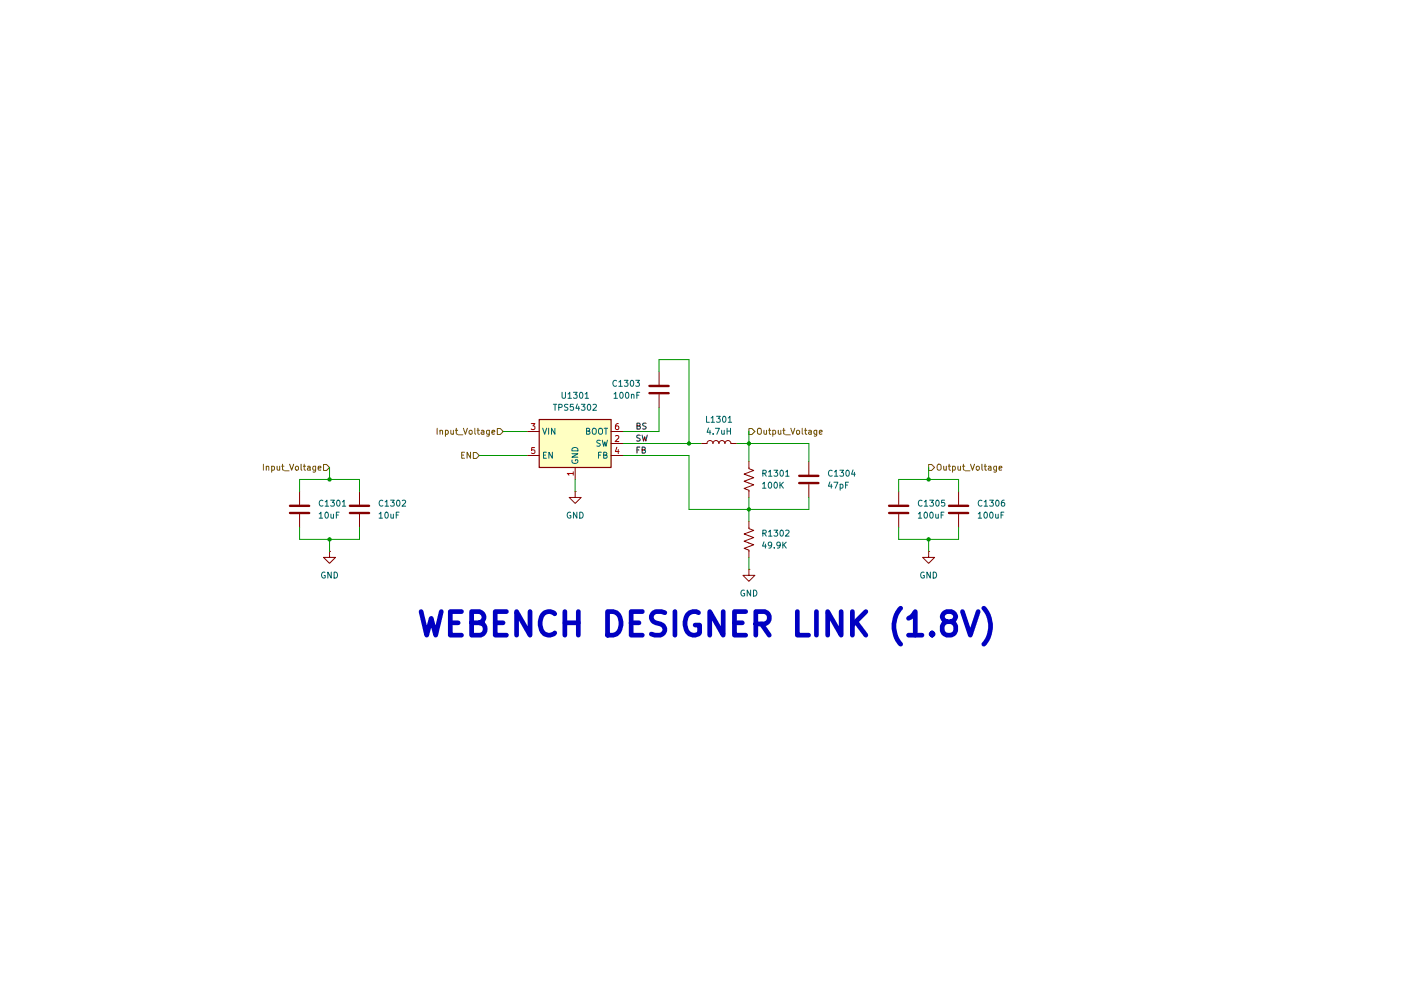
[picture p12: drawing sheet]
(kicad_sch
 (version 20260306)
 (generator "eeschema")
 (generator_version "10.0")
 (paper "A4")
 (lib_symbols
  (symbol "Device:C"
   (pin_numbers (hide yes))
   (pin_names
    (offset 0.254)) (exclude_from_sim no) (in_bom yes) (on_board yes)
   (in_pos_files yes)
   (duplicate_pin_numbers_are_jumpers no)
   (property "Reference" "C" (at 0.635 2.54 0) (show_name no) (do_not_autoplace no) (effects (font (size 1.27 1.27)) (justify left)))
   (property "Value" "C" (at 0.635 -2.54 0) (show_name no) (do_not_autoplace no) (effects (font (size 1.27 1.27)) (justify left)))
   (property "Footprint" "" (at 0.9652 -3.81 0) (show_name no) (do_not_autoplace no) (hide yes) (effects (font (size 1.27 1.27))))
   (property "Datasheet" "" (at 0 0 0) (show_name no) (do_not_autoplace no) (hide yes) (effects (font (size 1.27 1.27))))
   (property "Description" "Unpolarized capacitor" (at 0 0 0) (show_name no) (do_not_autoplace no) (hide yes) (effects (font (size 1.27 1.27))))
   (symbol "C_0_1"
    (polyline (pts (xy -2.032 0.762) (xy 2.032 0.762)) (stroke (width 0.508) (type default)) (fill (type none)))
    (polyline (pts (xy -2.032 -0.762) (xy 2.032 -0.762)) (stroke (width 0.508) (type default)) (fill (type none))))
   (symbol "C_1_1"
    (pin passive line (at 0 3.81 270) (length 2.794) (name "" (effects (font (size 1.27 1.27)))) (number "1" (effects (font (size 1.27 1.27)))))
    (pin passive line (at 0 -3.81 90) (length 2.794) (name "" (effects (font (size 1.27 1.27)))) (number "2" (effects (font (size 1.27 1.27))))))
   (embedded_fonts no))
  (symbol "Device:L"
   (pin_numbers (hide yes))
   (pin_names
    (offset 1.016) (hide yes)) (exclude_from_sim no) (in_bom yes) (on_board yes)
   (in_pos_files yes)
   (duplicate_pin_numbers_are_jumpers no)
   (property "Reference" "L" (at -1.27 0 90) (show_name no) (do_not_autoplace no) (effects (font (size 1.27 1.27))))
   (property "Value" "L" (at 1.905 0 90) (show_name no) (do_not_autoplace no) (effects (font (size 1.27 1.27))))
   (property "Footprint" "" (at 0 0 0) (show_name no) (do_not_autoplace no) (hide yes) (effects (font (size 1.27 1.27))))
   (property "Datasheet" "" (at 0 0 0) (show_name no) (do_not_autoplace no) (hide yes) (effects (font (size 1.27 1.27))))
   (property "Description" "Inductor" (at 0 0 0) (show_name no) (do_not_autoplace no) (hide yes) (effects (font (size 1.27 1.27))))
   (symbol "L_0_1"
    (arc (start 0 2.54) (mid 0.6323 1.905) (end 0 1.27) (stroke (width 0) (type default)) (fill (type none)))
    (arc (start 0 1.27) (mid 0.6323 0.635) (end 0 0) (stroke (width 0) (type default)) (fill (type none)))
    (arc (start 0 0) (mid 0.6323 -0.635) (end 0 -1.27) (stroke (width 0) (type default)) (fill (type none)))
    (arc (start 0 -1.27) (mid 0.6323 -1.905) (end 0 -2.54) (stroke (width 0) (type default)) (fill (type none))))
   (symbol "L_1_1"
    (pin passive line (at 0 3.81 270) (length 1.27) (name "1" (effects (font (size 1.27 1.27)))) (number "1" (effects (font (size 1.27 1.27)))))
    (pin passive line (at 0 -3.81 90) (length 1.27) (name "2" (effects (font (size 1.27 1.27)))) (number "2" (effects (font (size 1.27 1.27))))))
   (embedded_fonts no))
  (symbol "Device:R_US"
   (pin_numbers (hide yes))
   (pin_names
    (offset 0)) (exclude_from_sim no) (in_bom yes) (on_board yes)
   (in_pos_files yes)
   (duplicate_pin_numbers_are_jumpers no)
   (property "Reference" "R" (at 2.54 0 90) (show_name no) (do_not_autoplace no) (effects (font (size 1.27 1.27))))
   (property "Value" "R_US" (at -2.54 0 90) (show_name no) (do_not_autoplace no) (effects (font (size 1.27 1.27))))
   (property "Footprint" "" (at 1.016 -0.254 90) (show_name no) (do_not_autoplace no) (hide yes) (effects (font (size 1.27 1.27))))
   (property "Datasheet" "" (at 0 0 0) (show_name no) (do_not_autoplace no) (hide yes) (effects (font (size 1.27 1.27))))
   (property "Description" "Resistor, US symbol" (at 0 0 0) (show_name no) (do_not_autoplace no) (hide yes) (effects (font (size 1.27 1.27))))
   (symbol "R_US_0_1"
    (polyline (pts (xy 0 2.286) (xy 0 2.54)) (stroke (width 0) (type default)) (fill (type none)))
    (polyline (pts (xy 0 2.286) (xy 1.016 1.905) (xy 0 1.524) (xy -1.016 1.143) (xy 0 0.762)) (stroke (width 0) (type default)) (fill (type none)))
    (polyline (pts (xy 0 0.762) (xy 1.016 0.381) (xy 0 0) (xy -1.016 -0.381) (xy 0 -0.762)) (stroke (width 0) (type default)) (fill (type none)))
    (polyline (pts (xy 0 -0.762) (xy 1.016 -1.143) (xy 0 -1.524) (xy -1.016 -1.905) (xy 0 -2.286)) (stroke (width 0) (type default)) (fill (type none)))
    (polyline (pts (xy 0 -2.286) (xy 0 -2.54)) (stroke (width 0) (type default)) (fill (type none))))
   (symbol "R_US_1_1"
    (pin passive line (at 0 3.81 270) (length 1.27) (name "" (effects (font (size 1.27 1.27)))) (number "1" (effects (font (size 1.27 1.27)))))
    (pin passive line (at 0 -3.81 90) (length 1.27) (name "" (effects (font (size 1.27 1.27)))) (number "2" (effects (font (size 1.27 1.27))))))
   (embedded_fonts no))
  (symbol "Regulator_Switching:TPS54302" (exclude_from_sim no) (in_bom yes) (on_board yes)
   (in_pos_files yes)
   (duplicate_pin_numbers_are_jumpers no)
   (property "Reference" "U" (at -7.62 6.35 0) (show_name no) (do_not_autoplace no) (effects (font (size 1.27 1.27)) (justify left)))
   (property "Value" "TPS54302" (at 0 6.35 0) (show_name no) (do_not_autoplace no) (effects (font (size 1.27 1.27)) (justify left)))
   (property "Footprint" "Package_TO_SOT_SMD:SOT-23-6" (at 1.27 -8.89 0) (show_name no) (do_not_autoplace no) (hide yes) (effects (font (size 1.27 1.27)) (justify left)))
   (property "Datasheet" "http://www.ti.com/lit/ds/symlink/tps54302.pdf" (at -7.62 8.89 0) (show_name no) (do_not_autoplace no) (hide yes) (effects (font (size 1.27 1.27))))
   (property "Description" "3A, 4.5 to 28V Input, EMI Friendly integrated switch synchronous step-down regulator, pulse-skipping, SOT-23-6" (at 0 0 0) (show_name no) (do_not_autoplace no) (hide yes) (effects (font (size 1.27 1.27))))
   (symbol "TPS54302_0_1"
    (rectangle (start -7.62 5.08) (end 7.62 -5.08) (stroke (width 0.254) (type default)) (fill (type background))))
   (symbol "TPS54302_1_1"
    (pin power_in line (at 0 -7.62 90) (length 2.54) (name "GND" (effects (font (size 1.27 1.27)))) (number "1" (effects (font (size 1.27 1.27)))))
    (pin power_out line (at 10.16 0 180) (length 2.54) (name "SW" (effects (font (size 1.27 1.27)))) (number "2" (effects (font (size 1.27 1.27)))))
    (pin power_in line (at -10.16 2.54 0) (length 2.54) (name "VIN" (effects (font (size 1.27 1.27)))) (number "3" (effects (font (size 1.27 1.27)))))
    (pin input line (at 10.16 -2.54 180) (length 2.54) (name "FB" (effects (font (size 1.27 1.27)))) (number "4" (effects (font (size 1.27 1.27)))))
    (pin input line (at -10.16 -2.54 0) (length 2.54) (name "EN" (effects (font (size 1.27 1.27)))) (number "5" (effects (font (size 1.27 1.27)))))
    (pin passive line (at 10.16 2.54 180) (length 2.54) (name "BOOT" (effects (font (size 1.27 1.27)))) (number "6" (effects (font (size 1.27 1.27))))))
   (embedded_fonts no))
  (symbol "power:GND"
   (power global)
   (pin_numbers (hide yes))
   (pin_names
    (offset 0) (hide yes)) (exclude_from_sim no) (in_bom yes) (on_board yes)
   (in_pos_files yes)
   (duplicate_pin_numbers_are_jumpers no)
   (property "Reference" "#PWR" (at 0 -6.35 0) (show_name no) (do_not_autoplace no) (hide yes) (effects (font (size 1.27 1.27))))
   (property "Value" "GND" (at 0 -3.81 0) (show_name no) (do_not_autoplace no) (effects (font (size 1.27 1.27))))
   (property "Footprint" "" (at 0 0 0) (show_name no) (do_not_autoplace no) (hide yes) (effects (font (size 1.27 1.27))))
   (property "Datasheet" "" (at 0 0 0) (show_name no) (do_not_autoplace no) (hide yes) (effects (font (size 1.27 1.27))))
   (property "Description" "Power symbol creates a global label with name \"GND\" , ground" (at 0 0 0) (show_name no) (do_not_autoplace no) (hide yes) (effects (font (size 1.27 1.27))))
   (symbol "GND_0_1"
    (polyline (pts (xy 0 0) (xy 0 -1.27) (xy 1.27 -1.27) (xy 0 -2.54) (xy -1.27 -1.27) (xy 0 -1.27)) (stroke (width 0) (type default)) (fill (type none))))
   (symbol "GND_1_1"
    (pin power_in line (at 0 0 270) (length 0) (name "" (effects (font (size 1.27 1.27)))) (number "1" (effects (font (size 1.27 1.27))))))
   (embedded_fonts no)))
 (text "WEBENCH DESIGNER LINK (1.8V)"
  (exclude_from_sim no)
  (at 87.884 132.588 0)
  (effects (font (size 5 5) (thickness 1)
    (bold yes)) (justify left)
   (href "https://webench.ti.com/appinfo/webench/scripts/SDP.cgi?ID=FF9B7B0B069DB7D6")))
 (junction
  (at 196.85 101.6)
  (diameter 0)
  (color 0 0 0 0))
 (junction
  (at 158.75 107.95)
  (diameter 0)
  (color 0 0 0 0))
 (junction
  (at 158.75 93.98)
  (diameter 0)
  (color 0 0 0 0))
 (junction
  (at 146.05 93.98)
  (diameter 0)
  (color 0 0 0 0))
 (junction
  (at 196.85 114.3)
  (diameter 0)
  (color 0 0 0 0))
 (junction
  (at 69.85 114.3)
  (diameter 0)
  (color 0 0 0 0))
 (junction
  (at 69.85 101.6)
  (diameter 0)
  (color 0 0 0 0))
 (wire
  (pts (xy 203.2 101.6) (xy 203.2 104.14))
  (stroke (width 0) (type default)))
 (wire
  (pts (xy 196.85 101.6) (xy 203.2 101.6))
  (stroke (width 0) (type default)))
 (wire
  (pts (xy 139.7 91.44) (xy 132.08 91.44))
  (stroke (width 0) (type default)))
 (wire
  (pts (xy 139.7 86.36) (xy 139.7 91.44))
  (stroke (width 0) (type default)))
 (wire
  (pts (xy 69.85 116.84) (xy 69.85 114.3))
  (stroke (width 0) (type default)))
 (wire
  (pts (xy 63.5 101.6) (xy 69.85 101.6))
  (stroke (width 0) (type default)))
 (wire
  (pts (xy 158.75 91.44) (xy 158.75 93.98))
  (stroke (width 0) (type default)))
 (wire
  (pts (xy 63.5 114.3) (xy 69.85 114.3))
  (stroke (width 0) (type default)))
 (wire
  (pts (xy 190.5 114.3) (xy 196.85 114.3))
  (stroke (width 0) (type default)))
 (wire
  (pts (xy 190.5 104.14) (xy 190.5 101.6))
  (stroke (width 0) (type default)))
 (wire
  (pts (xy 158.75 93.98) (xy 156.21 93.98))
  (stroke (width 0) (type default)))
 (wire
  (pts (xy 158.75 107.95) (xy 158.75 110.49))
  (stroke (width 0) (type default)))
 (wire
  (pts (xy 171.45 97.79) (xy 171.45 93.98))
  (stroke (width 0) (type default)))
 (wire
  (pts (xy 203.2 114.3) (xy 203.2 111.76))
  (stroke (width 0) (type default)))
 (wire
  (pts (xy 121.92 101.6) (xy 121.92 104.14))
  (stroke (width 0) (type default)))
 (wire
  (pts (xy 196.85 116.84) (xy 196.85 114.3))
  (stroke (width 0) (type default)))
 (wire
  (pts (xy 190.5 111.76) (xy 190.5 114.3))
  (stroke (width 0) (type default)))
 (wire
  (pts (xy 158.75 97.79) (xy 158.75 93.98))
  (stroke (width 0) (type default)))
 (wire
  (pts (xy 171.45 107.95) (xy 158.75 107.95))
  (stroke (width 0) (type default)))
 (wire
  (pts (xy 139.7 78.74) (xy 139.7 76.2))
  (stroke (width 0) (type default)))
 (wire
  (pts (xy 69.85 101.6) (xy 76.2 101.6))
  (stroke (width 0) (type default)))
 (wire
  (pts (xy 76.2 114.3) (xy 76.2 111.76))
  (stroke (width 0) (type default)))
 (wire
  (pts (xy 171.45 93.98) (xy 158.75 93.98))
  (stroke (width 0) (type default)))
 (wire
  (pts (xy 146.05 93.98) (xy 148.59 93.98))
  (stroke (width 0) (type default)))
 (wire
  (pts (xy 158.75 118.11) (xy 158.75 120.65))
  (stroke (width 0) (type default)))
 (wire
  (pts (xy 196.85 114.3) (xy 203.2 114.3))
  (stroke (width 0) (type default)))
 (wire
  (pts (xy 69.85 99.06) (xy 69.85 101.6))
  (stroke (width 0) (type default)))
 (wire
  (pts (xy 132.08 96.52) (xy 146.05 96.52))
  (stroke (width 0) (type default)))
 (wire
  (pts (xy 63.5 111.76) (xy 63.5 114.3))
  (stroke (width 0) (type default)))
 (wire
  (pts (xy 69.85 114.3) (xy 76.2 114.3))
  (stroke (width 0) (type default)))
 (wire
  (pts (xy 158.75 105.41) (xy 158.75 107.95))
  (stroke (width 0) (type default)))
 (wire
  (pts (xy 196.85 99.06) (xy 196.85 101.6))
  (stroke (width 0) (type default)))
 (wire
  (pts (xy 132.08 93.98) (xy 146.05 93.98))
  (stroke (width 0) (type default)))
 (wire
  (pts (xy 146.05 96.52) (xy 146.05 107.95))
  (stroke (width 0) (type default)))
 (wire
  (pts (xy 63.5 104.14) (xy 63.5 101.6))
  (stroke (width 0) (type default)))
 (wire
  (pts (xy 146.05 107.95) (xy 158.75 107.95))
  (stroke (width 0) (type default)))
 (wire
  (pts (xy 101.6 96.52) (xy 111.76 96.52))
  (stroke (width 0) (type default)))
 (wire
  (pts (xy 76.2 101.6) (xy 76.2 104.14))
  (stroke (width 0) (type default)))
 (wire
  (pts (xy 106.68 91.44) (xy 111.76 91.44))
  (stroke (width 0) (type default)))
 (wire
  (pts (xy 139.7 76.2) (xy 146.05 76.2))
  (stroke (width 0) (type default)))
 (wire
  (pts (xy 190.5 101.6) (xy 196.85 101.6))
  (stroke (width 0) (type default)))
 (wire
  (pts (xy 171.45 105.41) (xy 171.45 107.95))
  (stroke (width 0) (type default)))
 (wire
  (pts (xy 146.05 76.2) (xy 146.05 93.98))
  (stroke (width 0) (type default)))
 (label "SW"
  (at 134.62 93.98 0)
  (effects (font (size 1.27 1.27)) (justify left bottom)))
 (label "FB"
  (at 134.62 96.52 0)
  (effects (font (size 1.27 1.27)) (justify left bottom)))
 (label "BS"
  (at 134.62 91.44 0)
  (effects (font (size 1.27 1.27)) (justify left bottom)))
 (hierarchical_label "Input_Voltage"
  (shape input)
  (at 106.68 91.44 180)
  (effects (font (size 1.27 1.27)) (justify right)))
 (hierarchical_label "Output_Voltage"
  (shape output)
  (at 158.75 91.44 0)
  (effects (font (size 1.27 1.27)) (justify left)))
 (hierarchical_label "Input_Voltage"
  (shape input)
  (at 69.85 99.06 180)
  (effects (font (size 1.27 1.27)) (justify right)))
 (hierarchical_label "EN"
  (shape input)
  (at 101.6 96.52 180)
  (effects (font (size 1.27 1.27)) (justify right)))
 (hierarchical_label "Output_Voltage"
  (shape output)
  (at 196.85 99.06 0)
  (effects (font (size 1.27 1.27)) (justify left)))
 (symbol
  (lib_id "Regulator_Switching:TPS54302")
  (at 121.92 93.98 0)
  (unit 1)
  (body_style 1)
  (exclude_from_sim no)
  (in_bom yes)
  (on_board yes)
  (in_pos_files yes)
  (dnp no)
  (fields_autoplaced yes)
  (property "Reference" "U1301" (at 121.92 83.82 0) (show_name no) (do_not_autoplace no) (effects (font (size 1.27 1.27))))
  (property "Value" "TPS54302" (at 121.92 86.36 0) (show_name no) (do_not_autoplace no) (effects (font (size 1.27 1.27))))
  (property "Footprint" "Package_TO_SOT_SMD:SOT-23-6" (at 123.19 102.87 0) (hide yes) (show_name no) (do_not_autoplace no) (effects (font (size 1.27 1.27)) (justify left)))
  (property "Datasheet" "http://www.ti.com/lit/ds/symlink/tps54302.pdf" (at 114.3 85.09 0) (hide yes) (show_name no) (do_not_autoplace no) (effects (font (size 1.27 1.27))))
  (property "Description" "3A, 4.5 to 28V Input, EMI Friendly integrated switch synchronous step-down regulator, pulse-skipping, SOT-23-6" (at 121.92 93.98 0) (hide yes) (show_name no) (do_not_autoplace no) (effects (font (size 1.27 1.27))))
  (pin "4")
  (pin "2")
  (pin "1")
  (pin "3")
  (pin "5")
  (pin "6")
  (instances (project "MedicalImager" (path "" (reference "U1701") (unit 1)) (path "" (reference "U1301") (unit 1)))))
 (symbol
  (lib_id "power:GND")
  (at 121.92 104.14 0)
  (unit 1)
  (body_style 1)
  (exclude_from_sim no)
  (in_bom yes)
  (on_board yes)
  (in_pos_files yes)
  (dnp no)
  (fields_autoplaced yes)
  (property "Reference" "#PWR01302" (at 121.92 110.49 0) (hide yes) (show_name no) (do_not_autoplace no) (effects (font (size 1.27 1.27))))
  (property "Value" "GND" (at 121.92 109.22 0) (show_name no) (do_not_autoplace no) (effects (font (size 1.27 1.27))))
  (property "Footprint" "" (at 121.92 104.14 0) (hide yes) (show_name no) (do_not_autoplace no) (effects (font (size 1.27 1.27))))
  (property "Datasheet" "" (at 121.92 104.14 0) (hide yes) (show_name no) (do_not_autoplace no) (effects (font (size 1.27 1.27))))
  (property "Description" "Power symbol creates a global label with name \"GND\" , ground" (at 121.92 104.14 0) (hide yes) (show_name no) (do_not_autoplace no) (effects (font (size 1.27 1.27))))
  (pin "1")
  (instances (project "MedicalImager" (path "" (reference "#PWR01702") (unit 1)) (path "" (reference "#PWR01302") (unit 1)))))
 (symbol
  (lib_id "Device:R_US")
  (at 158.75 101.6 0)
  (unit 1)
  (body_style 1)
  (exclude_from_sim no)
  (in_bom yes)
  (on_board yes)
  (in_pos_files yes)
  (dnp no)
  (fields_autoplaced yes)
  (property "Reference" "R1301" (at 161.29 100.3299 0) (show_name no) (do_not_autoplace no) (effects (font (size 1.27 1.27)) (justify left)))
  (property "Value" "100K" (at 161.29 102.8699 0) (show_name no) (do_not_autoplace no) (effects (font (size 1.27 1.27)) (justify left)))
  (property "Footprint" "Resistor_SMD:R_0402_1005Metric" (at 159.766 101.854 90) (hide yes) (show_name no) (do_not_autoplace no) (effects (font (size 1.27 1.27))))
  (property "Datasheet" "" (at 158.75 101.6 0) (hide yes) (show_name no) (do_not_autoplace no) (effects (font (size 1.27 1.27))))
  (property "Description" "100K 0402" (at 158.75 101.6 0) (hide yes) (show_name no) (do_not_autoplace no) (effects (font (size 1.27 1.27))))
  (pin "1")
  (pin "2")
  (instances (project "MedicalImager" (path "" (reference "R1701") (unit 1)) (path "" (reference "R1301") (unit 1)))))
 (symbol
  (lib_id "power:GND")
  (at 196.85 116.84 0)
  (unit 1)
  (body_style 1)
  (exclude_from_sim no)
  (in_bom yes)
  (on_board yes)
  (in_pos_files yes)
  (dnp no)
  (fields_autoplaced yes)
  (property "Reference" "#PWR01304" (at 196.85 123.19 0) (hide yes) (show_name no) (do_not_autoplace no) (effects (font (size 1.27 1.27))))
  (property "Value" "GND" (at 196.85 121.92 0) (show_name no) (do_not_autoplace no) (effects (font (size 1.27 1.27))))
  (property "Footprint" "" (at 196.85 116.84 0) (hide yes) (show_name no) (do_not_autoplace no) (effects (font (size 1.27 1.27))))
  (property "Datasheet" "" (at 196.85 116.84 0) (hide yes) (show_name no) (do_not_autoplace no) (effects (font (size 1.27 1.27))))
  (property "Description" "Power symbol creates a global label with name \"GND\" , ground" (at 196.85 116.84 0) (hide yes) (show_name no) (do_not_autoplace no) (effects (font (size 1.27 1.27))))
  (pin "1")
  (instances (project "MedicalImager" (path "" (reference "#PWR01704") (unit 1)) (path "" (reference "#PWR01304") (unit 1)))))
 (symbol
  (lib_id "Device:C")
  (at 203.2 107.95 0)
  (unit 1)
  (body_style 1)
  (exclude_from_sim no)
  (in_bom yes)
  (on_board yes)
  (in_pos_files yes)
  (dnp no)
  (fields_autoplaced yes)
  (property "Reference" "C1306" (at 207.01 106.6799 0) (show_name no) (do_not_autoplace no) (effects (font (size 1.27 1.27)) (justify left)))
  (property "Value" "100uF" (at 207.01 109.2199 0) (show_name no) (do_not_autoplace no) (effects (font (size 1.27 1.27)) (justify left)))
  (property "Footprint" "Capacitor_SMD:C_0805_2012Metric" (at 204.1652 111.76 0) (hide yes) (show_name no) (do_not_autoplace no) (effects (font (size 1.27 1.27))))
  (property "Datasheet" "" (at 203.2 107.95 0) (hide yes) (show_name no) (do_not_autoplace no) (effects (font (size 1.27 1.27))))
  (property "Description" "100uF 0805 6.3V" (at 203.2 107.95 0) (hide yes) (show_name no) (do_not_autoplace no) (effects (font (size 1.27 1.27))))
  (pin "1")
  (pin "2")
  (instances (project "MedicalImager" (path "" (reference "C1706") (unit 1)) (path "" (reference "C1306") (unit 1)))))
 (symbol
  (lib_id "Device:C")
  (at 171.45 101.6 0)
  (unit 1)
  (body_style 1)
  (exclude_from_sim no)
  (in_bom yes)
  (on_board yes)
  (in_pos_files yes)
  (dnp no)
  (fields_autoplaced yes)
  (property "Reference" "C1304" (at 175.26 100.3299 0) (show_name no) (do_not_autoplace no) (effects (font (size 1.27 1.27)) (justify left)))
  (property "Value" "47pF" (at 175.26 102.8699 0) (show_name no) (do_not_autoplace no) (effects (font (size 1.27 1.27)) (justify left)))
  (property "Footprint" "Capacitor_SMD:C_0402_1005Metric" (at 172.4152 105.41 0) (hide yes) (show_name no) (do_not_autoplace no) (effects (font (size 1.27 1.27))))
  (property "Datasheet" "" (at 171.45 101.6 0) (hide yes) (show_name no) (do_not_autoplace no) (effects (font (size 1.27 1.27))))
  (property "Description" "47pF 0402" (at 171.45 101.6 0) (hide yes) (show_name no) (do_not_autoplace no) (effects (font (size 1.27 1.27))))
  (pin "1")
  (pin "2")
  (instances (project "MedicalImager" (path "" (reference "C1704") (unit 1)) (path "" (reference "C1304") (unit 1)))))
 (symbol
  (lib_id "Device:R_US")
  (at 158.75 114.3 0)
  (unit 1)
  (body_style 1)
  (exclude_from_sim no)
  (in_bom yes)
  (on_board yes)
  (in_pos_files yes)
  (dnp no)
  (fields_autoplaced yes)
  (property "Reference" "R1302" (at 161.29 113.0299 0) (show_name no) (do_not_autoplace no) (effects (font (size 1.27 1.27)) (justify left)))
  (property "Value" "49.9K" (at 161.29 115.5699 0) (show_name no) (do_not_autoplace no) (effects (font (size 1.27 1.27)) (justify left)))
  (property "Footprint" "Resistor_SMD:R_0402_1005Metric" (at 159.766 114.554 90) (hide yes) (show_name no) (do_not_autoplace no) (effects (font (size 1.27 1.27))))
  (property "Datasheet" "" (at 158.75 114.3 0) (hide yes) (show_name no) (do_not_autoplace no) (effects (font (size 1.27 1.27))))
  (property "Description" "49.9K 0402" (at 158.75 114.3 0) (hide yes) (show_name no) (do_not_autoplace no) (effects (font (size 1.27 1.27))))
  (pin "1")
  (pin "2")
  (instances (project "MedicalImager" (path "" (reference "R1702") (unit 1)) (path "" (reference "R1302") (unit 1)))))
 (symbol
  (lib_id "Device:C")
  (at 190.5 107.95 0)
  (unit 1)
  (body_style 1)
  (exclude_from_sim no)
  (in_bom yes)
  (on_board yes)
  (in_pos_files yes)
  (dnp no)
  (fields_autoplaced yes)
  (property "Reference" "C1305" (at 194.31 106.6799 0) (show_name no) (do_not_autoplace no) (effects (font (size 1.27 1.27)) (justify left)))
  (property "Value" "100uF" (at 194.31 109.2199 0) (show_name no) (do_not_autoplace no) (effects (font (size 1.27 1.27)) (justify left)))
  (property "Footprint" "Capacitor_SMD:C_0805_2012Metric" (at 191.4652 111.76 0) (hide yes) (show_name no) (do_not_autoplace no) (effects (font (size 1.27 1.27))))
  (property "Datasheet" "" (at 190.5 107.95 0) (hide yes) (show_name no) (do_not_autoplace no) (effects (font (size 1.27 1.27))))
  (property "Description" "100uF 0805 6.3V" (at 190.5 107.95 0) (hide yes) (show_name no) (do_not_autoplace no) (effects (font (size 1.27 1.27))))
  (pin "1")
  (pin "2")
  (instances (project "MedicalImager" (path "" (reference "C1705") (unit 1)) (path "" (reference "C1305") (unit 1)))))
 (symbol
  (lib_id "Device:C")
  (at 139.7 82.55 0)
  (mirror x)
  (unit 1)
  (body_style 1)
  (exclude_from_sim no)
  (in_bom yes)
  (on_board yes)
  (in_pos_files yes)
  (dnp no)
  (property "Reference" "C1303" (at 135.89 81.2799 0) (show_name no) (do_not_autoplace no) (effects (font (size 1.27 1.27)) (justify right)))
  (property "Value" "100nF" (at 135.89 83.8199 0) (show_name no) (do_not_autoplace no) (effects (font (size 1.27 1.27)) (justify right)))
  (property "Footprint" "Capacitor_SMD:C_0402_1005Metric" (at 140.6652 78.74 0) (hide yes) (show_name no) (do_not_autoplace no) (effects (font (size 1.27 1.27))))
  (property "Datasheet" "" (at 139.7 82.55 0) (hide yes) (show_name no) (do_not_autoplace no) (effects (font (size 1.27 1.27))))
  (property "Description" "100nF 0402" (at 139.7 82.55 0) (hide yes) (show_name no) (do_not_autoplace no) (effects (font (size 1.27 1.27))))
  (pin "2")
  (pin "1")
  (instances (project "MedicalImager" (path "" (reference "C1703") (unit 1)) (path "" (reference "C1303") (unit 1)))))
 (symbol
  (lib_id "power:GND")
  (at 158.75 120.65 0)
  (unit 1)
  (body_style 1)
  (exclude_from_sim no)
  (in_bom yes)
  (on_board yes)
  (in_pos_files yes)
  (dnp no)
  (fields_autoplaced yes)
  (property "Reference" "#PWR01303" (at 158.75 127 0) (hide yes) (show_name no) (do_not_autoplace no) (effects (font (size 1.27 1.27))))
  (property "Value" "GND" (at 158.75 125.73 0) (show_name no) (do_not_autoplace no) (effects (font (size 1.27 1.27))))
  (property "Footprint" "" (at 158.75 120.65 0) (hide yes) (show_name no) (do_not_autoplace no) (effects (font (size 1.27 1.27))))
  (property "Datasheet" "" (at 158.75 120.65 0) (hide yes) (show_name no) (do_not_autoplace no) (effects (font (size 1.27 1.27))))
  (property "Description" "Power symbol creates a global label with name \"GND\" , ground" (at 158.75 120.65 0) (hide yes) (show_name no) (do_not_autoplace no) (effects (font (size 1.27 1.27))))
  (pin "1")
  (instances (project "MedicalImager" (path "" (reference "#PWR01703") (unit 1)) (path "" (reference "#PWR01303") (unit 1)))))
 (symbol
  (lib_id "power:GND")
  (at 69.85 116.84 0)
  (unit 1)
  (body_style 1)
  (exclude_from_sim no)
  (in_bom yes)
  (on_board yes)
  (in_pos_files yes)
  (dnp no)
  (fields_autoplaced yes)
  (property "Reference" "#PWR01301" (at 69.85 123.19 0) (hide yes) (show_name no) (do_not_autoplace no) (effects (font (size 1.27 1.27))))
  (property "Value" "GND" (at 69.85 121.92 0) (show_name no) (do_not_autoplace no) (effects (font (size 1.27 1.27))))
  (property "Footprint" "" (at 69.85 116.84 0) (hide yes) (show_name no) (do_not_autoplace no) (effects (font (size 1.27 1.27))))
  (property "Datasheet" "" (at 69.85 116.84 0) (hide yes) (show_name no) (do_not_autoplace no) (effects (font (size 1.27 1.27))))
  (property "Description" "Power symbol creates a global label with name \"GND\" , ground" (at 69.85 116.84 0) (hide yes) (show_name no) (do_not_autoplace no) (effects (font (size 1.27 1.27))))
  (pin "1")
  (instances (project "MedicalImager" (path "" (reference "#PWR01701") (unit 1)) (path "" (reference "#PWR01301") (unit 1)))))
 (symbol
  (lib_id "Device:C")
  (at 63.5 107.95 0)
  (unit 1)
  (body_style 1)
  (exclude_from_sim no)
  (in_bom yes)
  (on_board yes)
  (in_pos_files yes)
  (dnp no)
  (fields_autoplaced yes)
  (property "Reference" "C1301" (at 67.31 106.6799 0) (show_name no) (do_not_autoplace no) (effects (font (size 1.27 1.27)) (justify left)))
  (property "Value" "10uF" (at 67.31 109.2199 0) (show_name no) (do_not_autoplace no) (effects (font (size 1.27 1.27)) (justify left)))
  (property "Footprint" "Capacitor_SMD:C_0805_2012Metric" (at 64.4652 111.76 0) (hide yes) (show_name no) (do_not_autoplace no) (effects (font (size 1.27 1.27))))
  (property "Datasheet" "" (at 63.5 107.95 0) (hide yes) (show_name no) (do_not_autoplace no) (effects (font (size 1.27 1.27))))
  (property "Description" "10uF 0805 50V" (at 63.5 107.95 0) (hide yes) (show_name no) (do_not_autoplace no) (effects (font (size 1.27 1.27))))
  (pin "1")
  (pin "2")
  (instances (project "MedicalImager" (path "" (reference "C1701") (unit 1)) (path "" (reference "C1301") (unit 1)))))
 (symbol
  (lib_id "Device:C")
  (at 76.2 107.95 0)
  (unit 1)
  (body_style 1)
  (exclude_from_sim no)
  (in_bom yes)
  (on_board yes)
  (in_pos_files yes)
  (dnp no)
  (fields_autoplaced yes)
  (property "Reference" "C1302" (at 80.01 106.6799 0) (show_name no) (do_not_autoplace no) (effects (font (size 1.27 1.27)) (justify left)))
  (property "Value" "10uF" (at 80.01 109.2199 0) (show_name no) (do_not_autoplace no) (effects (font (size 1.27 1.27)) (justify left)))
  (property "Footprint" "Capacitor_SMD:C_0805_2012Metric" (at 77.1652 111.76 0) (hide yes) (show_name no) (do_not_autoplace no) (effects (font (size 1.27 1.27))))
  (property "Datasheet" "" (at 76.2 107.95 0) (hide yes) (show_name no) (do_not_autoplace no) (effects (font (size 1.27 1.27))))
  (property "Description" "10uF 0805 50V" (at 76.2 107.95 0) (hide yes) (show_name no) (do_not_autoplace no) (effects (font (size 1.27 1.27))))
  (pin "1")
  (pin "2")
  (instances (project "MedicalImager" (path "" (reference "C1702") (unit 1)) (path "" (reference "C1302") (unit 1)))))
 (symbol
  (lib_id "Device:L")
  (at 152.4 93.98 90)
  (unit 1)
  (body_style 1)
  (exclude_from_sim no)
  (in_bom yes)
  (on_board yes)
  (in_pos_files yes)
  (dnp no)
  (fields_autoplaced yes)
  (property "Reference" "L1301" (at 152.4 88.9 90) (show_name no) (do_not_autoplace no) (effects (font (size 1.27 1.27))))
  (property "Value" "4.7uH" (at 152.4 91.44 90) (show_name no) (do_not_autoplace no) (effects (font (size 1.27 1.27))))
  (property "Footprint" "Inductor_SMD:L_6.3x6.3_H3" (at 152.4 93.98 0) (hide yes) (show_name no) (do_not_autoplace no) (effects (font (size 1.27 1.27))))
  (property "Datasheet" "" (at 152.4 93.98 0) (hide yes) (show_name no) (do_not_autoplace no) (effects (font (size 1.27 1.27))))
  (property "Description" "4.7uH 6*6mm - HPC6045NF-4R7MTH" (at 152.4 93.98 0) (hide yes) (show_name no) (do_not_autoplace no) (effects (font (size 1.27 1.27))))
  (pin "2")
  (pin "1")
  (instances (project "MedicalImager" (path "" (reference "L1701") (unit 1)) (path "" (reference "L1301") (unit 1))))))
